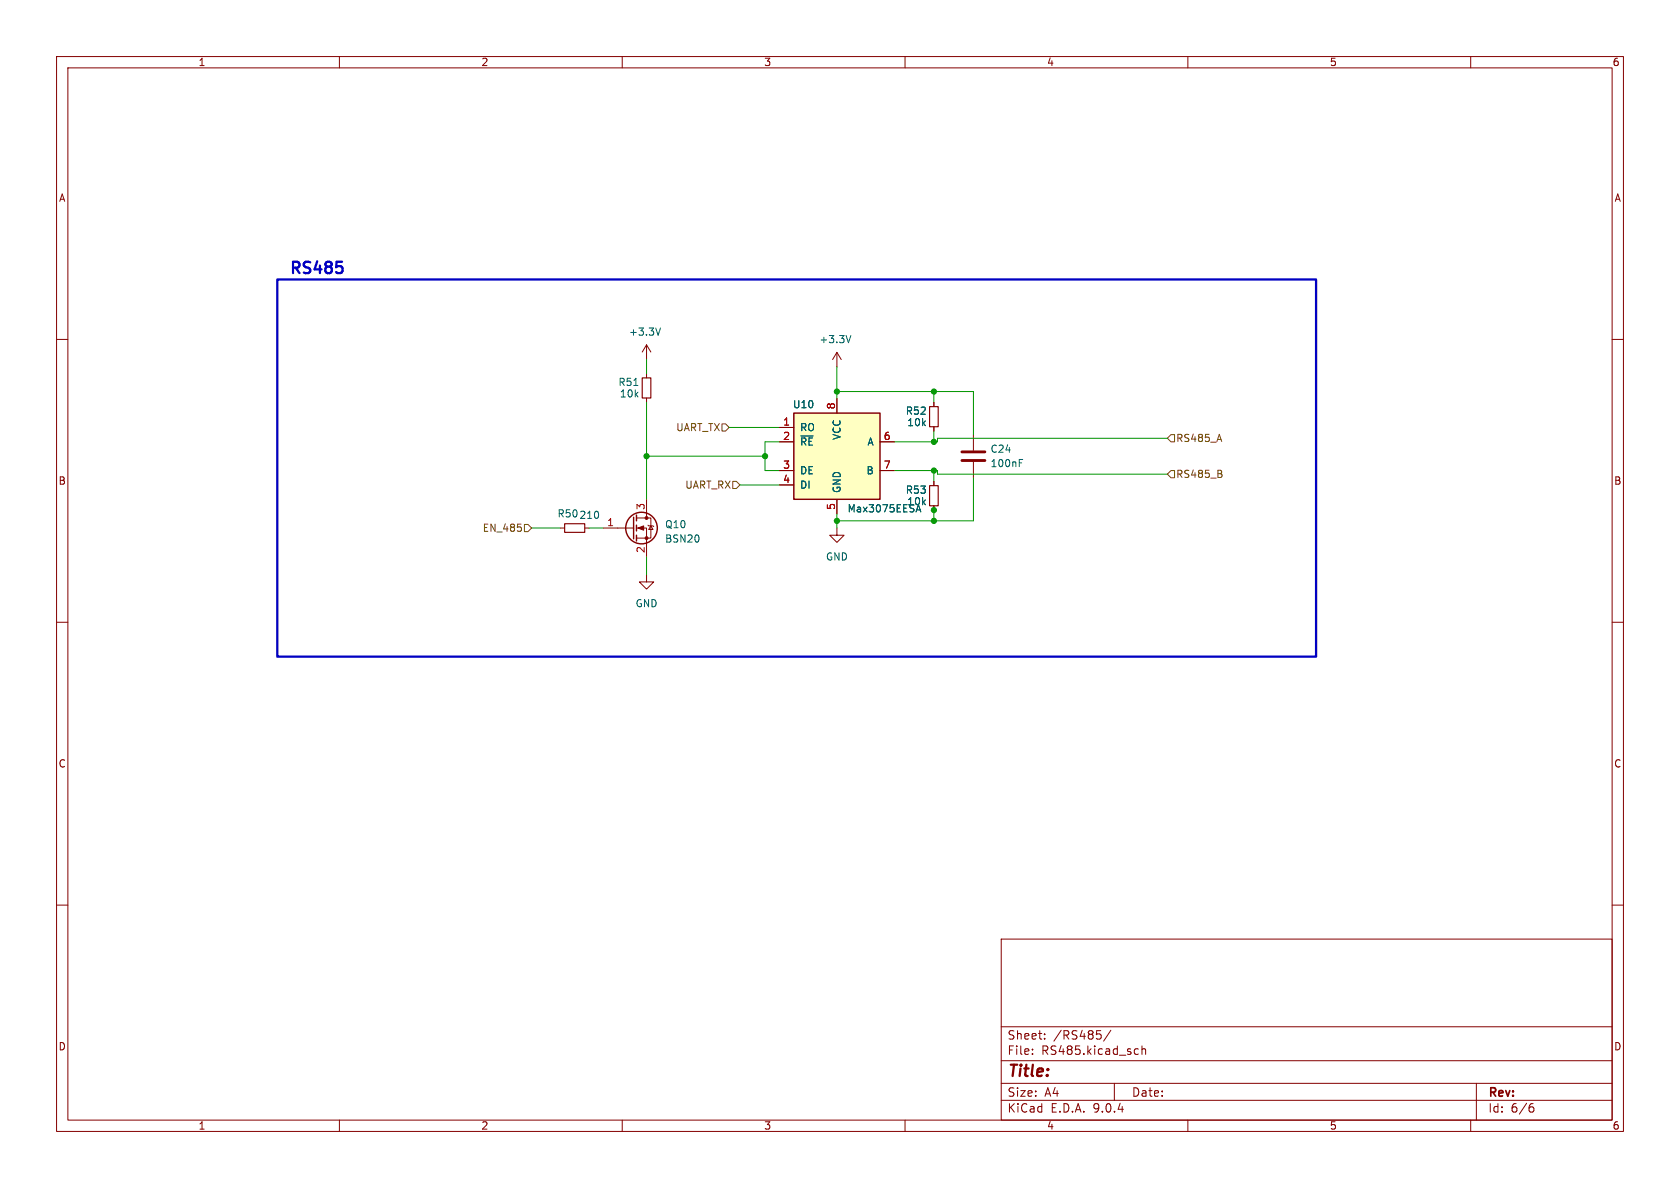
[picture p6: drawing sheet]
<svg xmlns="http://www.w3.org/2000/svg" width="297mm" height="210mm" viewBox="0 0 297 210" stroke-linecap="round" stroke-linejoin="round" font-family="sans-serif">
<g fill="none" stroke="#840000" stroke-width=".18">
<path d="M10 10h277v190h-277zM12 12h273v186h-273zM60 10v2M110 10v2M160 10v2M210 10v2M260 10v2M10 60h2M114.3 61v2.5M114.3 66v.8M114.3 70.4v.7M114.3 61l-.8 1.2"/>
<path d="M114.3 61l.8 1.2M148 62.3l-.8 1.3M148 62.3l.7 1.3M148 62.3v2.5M165.1 71.1v.8M165.1 75.4v.8M172.1 76.8v2.8M285 60h2M99.1 93.3h.7M103.4 93.3h.7M106.7 93.3h5.3M112.5 91.6h2.6v3.5h-2.6"/>
<path d="M112.5 93.3h1.8v5.1M114.3 88.3v3.3M114.6 92.8l.1 .2h.7l.2 .1M115.1 93l.3 .6h-.7zM148 93.3v1.3h1.2l-1.2 1.3-1.3-1.3h1.3M165.1 85.1v.8M165.1 89.4v.8M172.1 81.7v2.8M10 110h2M114.3 101.6v1.3h1.3l-1.3 1.2-1.3-1.2h1.3M285 110h2M10 160h2"/>
<path d="M177 166h108v32h-108zM285 160h2M60 198v2M110 198v2M160 198v2M177 194.5h108M177 191.5h108M177 187.5h108M177 181.5h108M182.5 186.3v.1M182.5 185.5v.1M184.7 183.6v.1"/>
<path d="M184.7 182.8v.1M193.9 182.2h.7M194.5 182.8l.2 .3-.2 .5M196.4 182.1l-1.3 2M197 191.5v3M200.8 185.4l.4 .1M201.2 186.3l-.4 .1M201.9 185.5l.2-.1 .4 .1v.9M201.9 184.9v1.5M210 198v2M260 198v2M261 191.5v6.5"/>
<path d="M270.6 195.7h.4l.2 .3-.1 .5-.5 .1M271 195.1l-.4 .1"/>
</g>
<path d="M113.5 66.8h1.6v3.6h-1.6zM164.3 71.9h1.6v3.5h-1.6zM99.8 92.6h3.6v1.5h-3.6zM164.3 85.9h1.6v3.5h-1.6z" fill="none" stroke="#840000" stroke-width=".2"/>
<path d="M116.8 58l-.5 1.3M150.4 59.3l-.4 1.3M112.1 68.1h.7M180.2 81.8h.4M180.2 81.2h.6" fill="none" stroke="#006464" stroke-width=".18"/>
<g fill="none" stroke="#840000" stroke-width=".25">
<path d="M112 91.4v3.9M112.5 91.1v1M112.5 92.8v1.1M112.5 94.6v1"/>
<circle cx="113.4" cy="93.3" r="2.79"/>
</g>
<g fill="#840000" stroke="#840000" stroke-width=".18">
<path d="M112.8 93.3l1-.3v.7z"/>
<circle cx="114.3" cy="91.6" r=".25"/>
<circle cx="114.3" cy="95.1" r=".25"/>
</g>
<path d="M170.1 79.9h4M170.1 81.4h4" fill="none" stroke="#840000" stroke-width=".51"/>
<path d="M140.3 73h15.3v15.3h-15.3z" fill="#ffffc2"/>
<path d="M140.3 73h15.3v15.3h-15.3z" fill="none" stroke="#840000" stroke-width=".25"/>
<path d="M137.8 75.6h2.5M137.8 78.1h2.5M148 70.5v2.5M155.6 78.1h2.5M165.1 71.1v.8M165.1 75.4v.8M137.8 83.2h2.5M137.8 85.7h2.5M148 88.3v2.5M155.6 83.2h2.5M165.1 85.1v.8M165.1 89.4v.8" fill="none" stroke="#840000" stroke-width=".18"/>
<path d="M161.9 90.5l.5-1.3 .4 1.3" fill="none" stroke="#006464" stroke-width=".18"/>
<path d="M127.6 74.9h.7l.6 .7-.6 .6h-.7zM207 76.8h.6v1.3h-.6l-.6-.6zM92.1 93.3v.5M92.7 92.7h.6l.7 .6-.7 .7h-.6zM129.5 85.1h.7l.6 .6-.6 .7h-.7zM207 83.2h.6v1.3h-.6l-.6-.7zM215.9 83.8l.1 .2-.1 .3M215.9 83.3v.3" fill="none" stroke="#725600" stroke-width=".18"/>
<g fill="none" stroke="#009600" stroke-width=".18">
<path d="M114.3 63.5v2.5M114.3 71.1v17.2M128.9 75.6h8.9M137.8 78.1h-2.5v5.1h2.5M148 64.8v5.7M148 69.2h24.1v7.6M165.1 69.2v1.9M165.1 76.2v1.9M206.4 77.5h-40.7v.6h-7.6M94 93.3h5.1M104.1 93.3h2.6M114.3 98.4v3.2"/>
<path d="M114.3 80.6h21M130.8 85.7h7M148 90.8v2.5M158.1 83.2h7.6v.6h40.7M165.1 83.2v1.9M165.1 89.5v2.6M172.1 84.5v7.6h-24.1"/>
</g>
<path d="M49 49.4h183.7v66.7h-183.7zM59.5 46.3h1M60.2 47l.4 .4v.5l-.4 .4" fill="none" stroke="#0000c2" stroke-width=".4"/>
<g fill="#009600" stroke="#009600" stroke-width=".18">
<circle cx="114.3" cy="80.6" r=".46"/>
<circle cx="135.3" cy="80.6" r=".46"/>
<circle cx="165.1" cy="78.1" r=".46"/>
<circle cx="148" cy="69.2" r=".46"/>
<circle cx="165.1" cy="69.2" r=".46"/>
<circle cx="165.1" cy="90.2" r=".46"/>
<circle cx="148" cy="92.1" r=".46"/>
<circle cx="165.1" cy="83.2" r=".46"/>
<circle cx="165.1" cy="92.1" r=".46"/>
</g>
<text font-size="2.8" fill="#0000c2" x="50.9" y="49">RS485</text>
<text font-size="2.8" fill="#840000" x="178" y="190.9">Title:</text>
<g font-size="2.1" fill="#840000">
<text x="178" y="184">Sheet:</text>
<text x="186.2" y="184">/RS485/</text>
<text x="178" y="186.7">File:</text>
<text x="184.1" y="186.7">RS485.kicad_sch</text>
<text x="178" y="196.9">KiCad</text>
<text x="178" y="194.1">Size:</text>
<text x="184.7" y="194.1">A4</text>
<text x="185.7" y="196.9">E.D.A.</text>
<text x="193.3" y="196.9">9.0.4</text>
<text x="200" y="194.1">Date:</text>
<text x="263" y="194.3">Rev:</text>
<text x="263" y="196.9">Id:</text>
<text x="267.1" y="196.9">6/6</text>
</g>
<g font-size="1.8" fill="#840000">
<text x="35" y="11.9">1</text>
<text x="85" y="11.9">2</text>
<text x="135" y="11.9">3</text>
<text x="185" y="11.9">4</text>
<text x="235" y="11.9">5</text>
<text x="285" y="11.9">6</text>
<text x="10.3" y="35.9">A</text>
<text x="285.3" y="35.9">A</text>
<text x="10.3" y="85.9">B</text>
<text x="285.3" y="85.9">B</text>
<text x="10.3" y="135.9">C</text>
<text x="285.3" y="135.9">C</text>
<text x="10.3" y="185.9">D</text>
<text x="285.3" y="185.9">D</text>
<text x="35" y="199.9">1</text>
<text x="85" y="199.9">2</text>
<text x="135" y="199.9">3</text>
<text x="185" y="199.9">4</text>
<text x="235" y="199.9">5</text>
<text x="285" y="199.9">6</text>
</g>
<g font-size="1.8" fill="#006464">
<text x="111.1" y="59.5">+3.3V</text>
<text x="144.8" y="60.9">+3.3V</text>
<text x="109.2" y="68.4">R51</text>
<text x="109.5" y="70.5">10k</text>
<text x="140.1" y="72.4">U10</text>
<text x="141.4" y="76.4">RO</text>
<text x="148.8" y="77.9" transform="rotate(-90 148.8 77.9)">VCC</text>
<text x="160" y="73.5">R52</text>
<text x="160.3" y="75.5">10k</text>
<text x="141.4" y="79">~{RE}</text>
<text x="153.3" y="79">A</text>
<text x="175" y="82.8">100nF</text>
<text x="175" y="80.2">C24</text>
<text x="141.4" y="84">DE</text>
<text x="141.4" y="86.6">DI</text>
<text x="148.8" y="87.2" transform="rotate(-90 148.8 87.2)">GND</text>
<text x="153.1" y="84">B</text>
<text x="160" y="87.5">R53</text>
<text x="160.3" y="89.5">10k</text>
<text x="98.5" y="91.7">R50</text>
<text x="102.3" y="91.9">210</text>
<text x="117.5" y="93.6">Q10</text>
<text x="149.7" y="90.8">Max3075EESA</text>
<text x="117.5" y="96.1">BSN20</text>
<text x="145.9" y="99.3">GND</text>
<text x="112.3" y="107.5">GND</text>
</g>
<g font-size="1.8" fill="#725600">
<text x="119.4" y="76.4">UART_TX</text>
<text x="207.8" y="78.3">RS485_A</text>
<text x="121" y="86.6">UART_RX</text>
<text x="207.8" y="84.7">RS485_B</text>
<text x="85.2" y="94.2">EN_485</text>
</g>
<g font-size="1.8" fill="#a90000">
<text x="138.4" y="75.3">1</text>
<text x="138.4" y="77.9">2</text>
<text x="147.7" y="72.5" transform="rotate(-90 147.7 72.5)">8</text>
<text x="156.1" y="77.9">6</text>
<text x="138.4" y="82.9">3</text>
<text x="156.1" y="82.9">7</text>
<text x="138.4" y="85.5">4</text>
<text x="107.2" y="93.1">1</text>
<text x="114" y="90.2" transform="rotate(-90 114 90.2)">3</text>
<text x="147.7" y="90.2" transform="rotate(-90 147.7 90.2)">5</text>
<text x="114" y="97.9" transform="rotate(-90 114 97.9)">2</text>
</g>
</svg>
